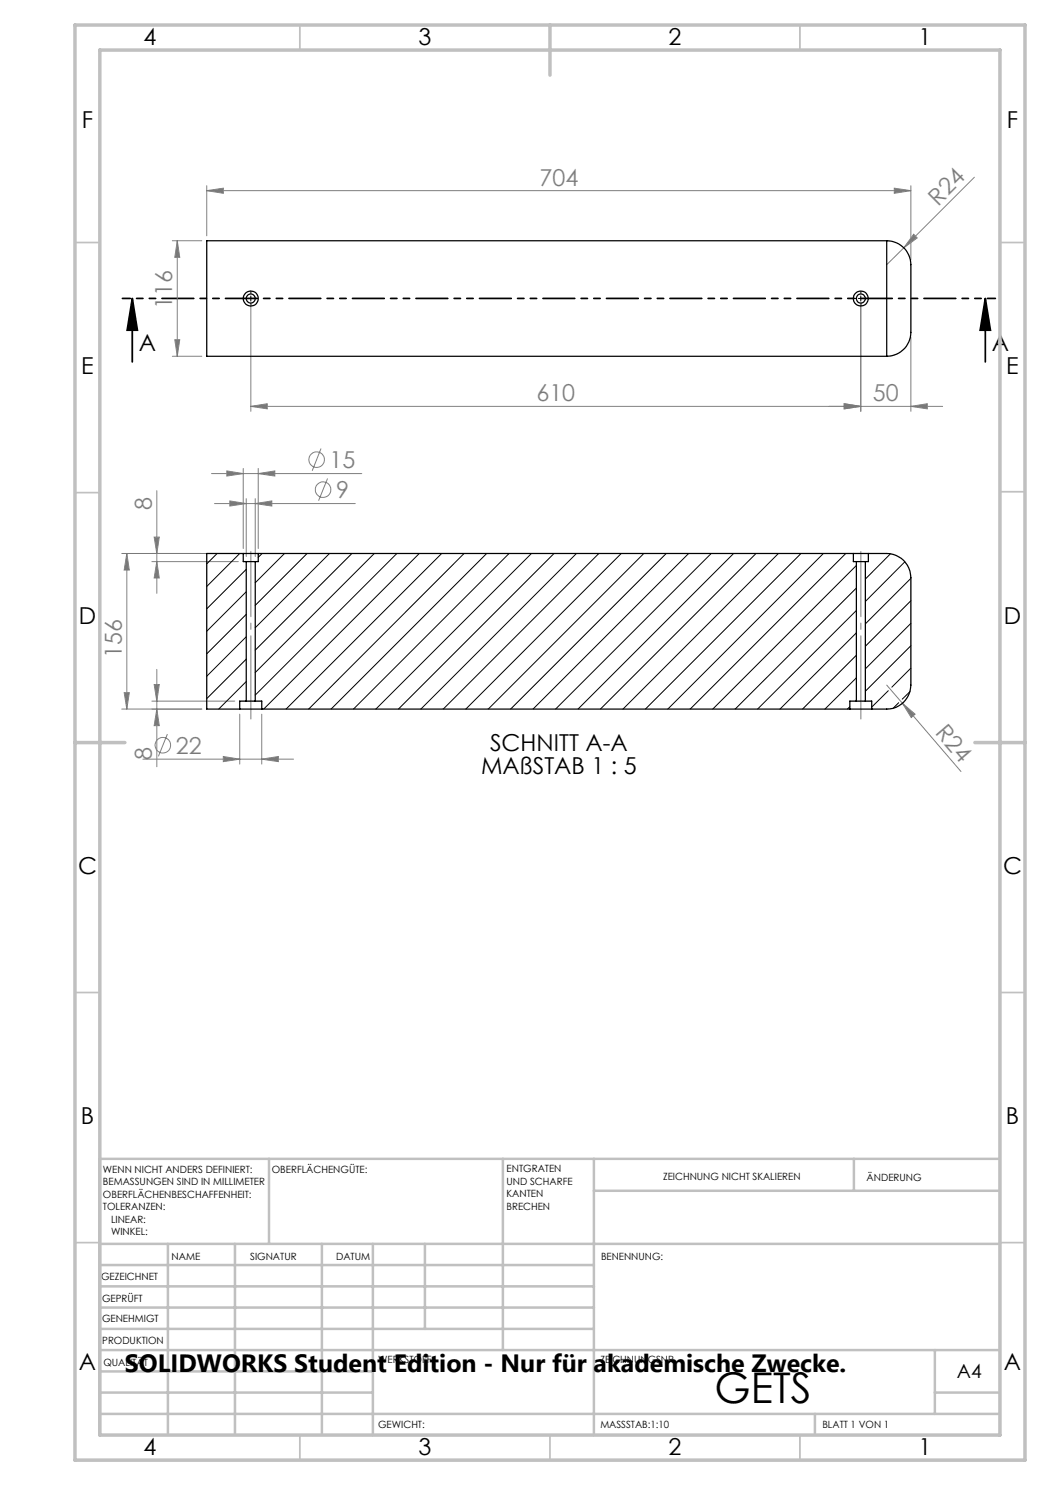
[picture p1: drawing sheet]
<svg xmlns="http://www.w3.org/2000/svg" width="210mm" height="297mm" viewBox="0 0 210 297" stroke-linecap="round" stroke-linejoin="round" font-family="sans-serif">
<g fill="none" stroke="#808080" stroke-width=".2">
<path d="M41.3 38.1l3.4-.5v1.1zM41.3 37.1v10.1M41.3 38.1h140.9M178.9 37.6l3.3 .5-3.3 .6zM182.2 37.1v14.9M194.9 35.5l-14.1 14.1M34.5 48.2h5.9M35.5 48.2l.4 3.3h-.9zM35.5 48.2v23.1M180.8 49.6l-3.5 3.3M182.7 46.8l.7 .8-2.6 2zM34.5 71.3h5.9"/>
<path d="M35 67.9h.9l-.4 3.4zM50.2 60.7v21.6M172.2 60.7v21.6M182.2 67.4v14.9M31.4 98.1v20.6M42.3 94.7h30.1M45.4 94.2l3.2 .5-3.2 .5zM48.6 93.7v16M49.2 99.7v11.6M50.2 81.3l3.2-.6v1.1zM51 99.7v11.6M51.6 94.7l3.4-.5v1z"/>
<path d="M51.6 93.7v16M64.2 89.7l-1.8 4.5M65.5 95.7l-1.8 4.5M168.8 80.7l3.4 .6-3.4 .5zM182.2 81.3l3.3-.6v1.1zM188.5 81.3h-138.3M24.3 110.7h23.4M25.4 110.7l.5 3.3h-1.1zM25.4 110.7v31.1M30.4 112.3h17.3M30.8 107.4h1.1l-.5 3.3zM31.4 112.3l.5 3.3h-1.1z"/>
<path d="M42.9 100.7h28.1M46 100.2l3.2 .5-3.2 .5zM51 100.7l3.4-.5v1zM24.8 138.5h1.1l-.5 3.3zM30.8 136.9h1.1l-.5 3.3zM31.4 133.9v19.4M177.3 137l14.9 17.3M24.3 141.8h16.1M28.6 151.8h30.1M30.4 140.2h16.6M31.4 141.8l.5 3.3h-1.1zM33.5 146.8l-1.8 4.5"/>
<path d="M44.7 151.3l3.2 .5-3.2 .5zM47.9 142.8v10M52.4 151.8l3.3-.5v1zM52.4 142.8v10M180.5 140.6l2.5 2.2-.8 .7z"/>
<circle cx="63.3" cy="91.9" r="1.55"/>
<circle cx="64.6" cy="97.9" r="1.56"/>
<circle cx="32.6" cy="149" r="1.55"/>
</g>
<path d="M26.5 59.7l1 6.3h-2.1zM26.5 59.7v12.7M197.1 59.7l1 6.3h-2.1zM197.1 59.7v12.7" fill="none" stroke="#000" stroke-width=".35"/>
<path d="M49.2 59.7h-.4M50.2 58.7v-.4M51.2 59.7h.4M171.2 59.7h-.4M172.2 58.7v-.4M173.2 59.7h.4M50.2 60.7v.4M172.2 60.7v.4" fill="none" stroke="#000" stroke-width=".2" stroke-dasharray="15.2 1.3 1.3 1.3"/>
<path d="M49.7 59.7h1M50.2 59.2v1M171.7 59.7h.9M172.2 59.2v1" fill="none" stroke="#000" stroke-width=".2"/>
<path d="M199.1 59.7h-174.6" fill="none" stroke="#000" stroke-width=".35" stroke-dasharray="6.3 1.3 1.3 1.3 1.3 1.3" stroke-dashoffset="4.8"/>
<path d="M50.2 140.2v3.6M172.2 140.2v3.6" fill="none" stroke="#808080" stroke-width=".2" stroke-dasharray="15.2 1.3 1.3 1.3"/>
<path d="M50.2 110.3v29.9M172.2 110.3v29.9" fill="none" stroke="#808080" stroke-width=".2" stroke-dasharray="15.2 1.3 1.3 1.3" stroke-dashoffset="2.2"/>
<g fill="none" stroke="#c0c0c0" stroke-width=".35">
<path d="M60 5v5M160 5v5M15 48.5h5M200 48.5h5M15 98.5h5M200 98.4h5M15 198.5h5M200 198.5h5M15 248.5h5M200 248.5h5M60 287v5M110 287v5"/>
<path d="M160 287v5"/>
</g>
<g fill="none" stroke="#c0c0c0" stroke-width=".5">
<path d="M53.8 231.8v17M100.6 231.8v38.2M118.8 231.8v55.2M118.8 238.2h81.2M170.8 231.8v6.4M200 231.8h-180v55.2M20 248.8h180M20 257.3h98.8M20 253h98.8M33.6 248.8v38.2M47 248.8v38.2M64.4 248.8v38.2"/>
<path d="M74.6 248.8v38.2M85 248.8v17M20 265.8h98.8M20 261.5h98.8M20 278.5h54.6M20 274.3h54.6M20 270h180M187 278.5h13M187 270v12.8M20 282.8h180M163 282.8v4.2"/>
</g>
<path d="M15 5h190v287h-190zM20 10h180v277h-180zM110 5v10M15 148.5h10M195 148.5h10" fill="none" stroke="#c0c0c0" stroke-width=".7"/>
<path d="M197.1 59.7l1 6.3h-2.1zM26.5 59.7l1 6.3h-2.1z" fill="#000"/>
<g fill="#808080">
<path d="M182.7 46.8l.7 .8-2.6 2z"/>
<path d="M180.5 140.6l2.5 2.2-.8 .7z"/>
<path d="M178.9 37.6l3.3 .5-3.3 .6zM41.3 38.1l3.4-.5v1.1zM168.8 80.7l3.4 .6-3.4 .5zM50.2 81.3l3.2-.6v1.1z"/>
<path d="M168.8 80.7l3.4 .6-3.4 .5zM182.2 81.3l3.3-.6v1.1zM45.4 94.2l3.2 .5-3.2 .5zM51.6 94.7l3.4-.5v1zM44.7 151.3l3.2 .5-3.2 .5zM52.4 151.8l3.3-.5v1z"/>
<path d="M46 100.2l3.2 .5-3.2 .5zM51 100.7l3.4-.5v1z"/>
<path d="M31.4 112.3l.5 3.3h-1.1zM30.8 107.4h1.1l-.5 3.3zM31.4 141.8l.5 3.3h-1.1zM30.8 136.9h1.1l-.5 3.3z"/>
<path d="M35.5 48.2l.4 3.3h-.9zM35 67.9h.9l-.4 3.4zM25.4 110.7l.5 3.3h-1.1zM24.8 138.5h1.1l-.5 3.3z"/>
</g>
<g fill="none" stroke="#000" stroke-width=".25">
<path d="M177.3 48.2a4.9 4.9 0 0 1 4.9 4.7v13.6a4.8 4.8 0 0 1-4.9 4.8M177.3 48.2h-136v23.1h136M177.3 48.2v23.1M48.6 110.7h3M48.6 110.7h-7.3v31.1h6.6M48.6 110.7v1.6h.6M49.2 112.3h1.8M49.2 112.3v27.9M51 112.3v27.9M51.6 110.7h119.1M51.6 110.7v1.6h-.6M170.7 110.7h3"/>
<path d="M170.7 110.7v1.6h.6M171.3 112.3h1.8M171.3 112.3v27.9M173.1 112.3v27.9M173.7 110.7h3.6a4.8 4.8 0 0 1 4.9 4.8v21.5a4.8 4.8 0 0 1-4.9 4.8h-3M173.7 110.7v1.6h-.6M47.9 141.8h4.5M49.2 140.2h1.8M49.2 140.2h-1.3v1.6M51 140.2h1.4v1.6M52.4 141.8h117.6M170 141.8h4.3"/>
<path d="M171.3 140.2h1.8M171.3 140.2h-1.3v1.6M173.1 140.2h1.2v1.6"/>
<circle cx="50.2" cy="59.7" r=".9"/>
<circle cx="50.2" cy="59.7" r="1.51"/>
<circle cx="172.2" cy="59.7" r="1.5"/>
<circle cx="172.2" cy="59.7" r=".9"/>
</g>
<g fill="none" stroke="#000" stroke-width=".2">
<path d="M43.4 110.7l-2.1 2.1M47.9 110.7l-6.6 6.6M49.2 113.9l-7.9 7.9M49.2 118.4l-7.9 7.9M52.4 110.7l-.8 .8M56.9 110.7l-5.9 5.9M61.4 110.7l-10.4 10.4M65.9 110.7l-14.9 14.9M70.4 110.7l-19.4 19.3M74.9 110.7l-23.9 23.8M79.4 110.7l-28.4 28.3M83.9 110.7l-31.2 31.1"/>
<path d="M88.3 110.7l-31.1 31.1M92.8 110.7l-31.1 31.1M97.3 110.7l-31.1 31.1M101.8 110.7l-31.1 31.1M106.3 110.7l-31.1 31.1M110.8 110.7l-31.1 31.1M115.3 110.7l-31.1 31.1M119.8 110.7l-31.1 31.1M124.2 110.7l-31 31.1M128.8 110.7l-31.2 31.1M133.2 110.7l-31.1 31.1M137.7 110.7l-31.1 31.1"/>
<path d="M142.2 110.7l-31.1 31.1M146.7 110.7l-31.1 31.1M151.2 110.7l-31.1 31.1M155.7 110.7l-31.1 31.1M160.2 110.7l-31.1 31.1M164.7 110.7l-31.1 31.1M169.2 110.7l-31.2 31.1M171.3 113.1l-28.7 28.7M171.3 117.6l-24.3 24.2M178.1 110.8l-5 5M181 112.4l-7.9 7.9M182.2 115.7l-9.1 9.1"/>
<path d="M49.2 122.9l-7.9 7.9M49.2 127.3l-7.9 8M49.2 131.8l-7.9 7.9M49.2 136.3l-5.5 5.5M171.3 122.1l-19.8 19.7M171.3 126.6l-15.3 15.2M171.3 131.1l-10.8 10.7M171.3 135.6l-6.3 6.2M177.7 138.1l-3.4 3.3M182 138.3l-1.6 1.5M182.2 120.2l-9.1 9.1M182.2 129.1l-9.1 9.2"/>
<path d="M182.2 124.7l-9.1 9.1M182.2 133.6l-3.8 3.8M170 141.4l-.5 .4M171.3 140l-.2 .2M179.7 140.5l-1.1 1.1"/>
</g>
<text font-size="8.5" x="142.9" y="280.6">GETS</text>
<text font-size="5" x="25" y="274.4">SOLIDWORKS Student Edition - Nur für akademische Zwecke.</text>
<g font-size="4.7">
<text x="28.7" y="9">4</text>
<text x="83.7" y="9">3</text>
<text x="133.7" y="9">2</text>
<text x="183.7" y="9">1</text>
<text x="16.4" y="25.5">F</text>
<text x="201.4" y="25.5">F</text>
<text x="27.7" y="70.3">A</text>
<text x="198.3" y="70.3">A</text>
<text x="16.2" y="74.7">E</text>
<text x="201.2" y="74.8">E</text>
<text x="15.8" y="124.7">D</text>
<text x="200.8" y="124.7">D</text>
<text x="96.2" y="154.7">MAßSTAB 1 : 5</text>
<text x="98" y="150.2">SCHNITT A-A</text>
<text x="15.6" y="174.7">C</text>
<text x="200.6" y="174.8">C</text>
<text x="16.2" y="224.7">B</text>
<text x="201.2" y="224.7">B</text>
<text x="15.8" y="274">A</text>
<text x="200.8" y="274">A</text>
<text x="28.7" y="291">4</text>
<text x="83.7" y="291">3</text>
<text x="133.7" y="291">2</text>
<text x="183.7" y="291">1</text>
</g>
<g font-size="4.7" fill="#808080">
<text x="107.9" y="37.1">704</text>
<text x="187.6" y="41.3" transform="rotate(-45 187.6 41.3)">R24</text>
<text x="34.5" y="61.8" transform="rotate(-90 34.5 61.8)">116</text>
<text x="107.3" y="80.2">610</text>
<text x="174.6" y="80.2">50</text>
<text x="65.9" y="93.6">15</text>
<text x="30.4" y="102" transform="rotate(-90 30.4 102)">8</text>
<text x="67.2" y="99.6">9</text>
<text x="24.4" y="131.6" transform="rotate(-90 24.4 131.6)">156</text>
<text x="186.9" y="146.6" transform="rotate(49 186.9 146.6)">R24</text>
<text x="30.4" y="152" transform="rotate(-90 30.4 152)">8</text>
<text x="35.2" y="150.7">22</text>
</g>
<text font-size="3.9" x="191.4" y="275.6">A4</text>
<g font-size="2">
<text x="20.6" y="234.6">WENN NICHT ANDERS DEFINIERT:</text>
<text x="20.6" y="237.1">BEMASSUNGEN SIND IN MILLIMETER</text>
<text x="20.6" y="239.6">OBERFLÄCHENBESCHAFFENHEIT:</text>
<text x="54.4" y="234.6">OBERFLÄCHENGÜTE:</text>
<text x="101.3" y="234.5">ENTGRATEN</text>
<text x="101.3" y="237">UND SCHARFE</text>
<text x="101.3" y="239.5">KANTEN</text>
<text x="132.6" y="236">ZEICHNUNG NICHT SKALIEREN</text>
<text x="173.3" y="236.2">ÄNDERUNG</text>
<text x="20.6" y="242.1">TOLERANZEN:</text>
<text x="22.2" y="244.6">LINEAR:</text>
<text x="101.3" y="242">BRECHEN</text>
<text x="22.2" y="247.1">WINKEL:</text>
<text x="34.3" y="252">NAME</text>
<text x="50" y="251.9">SIGNATUR</text>
<text x="67.2" y="251.9">DATUM</text>
<text x="120.2" y="251.9">BENENNUNG:</text>
<text x="20.2" y="256.1">GEZEICHNET</text>
<text x="20.4" y="260.3">GEPRÜFT</text>
<text x="20.4" y="264.4">GENEHMIGT</text>
<text x="20.5" y="268.8">PRODUKTION</text>
<text x="20.7" y="273.1">QUALITÄT</text>
<text x="75.6" y="272.5">WERKSTOFF:</text>
<text x="120.1" y="272.5">ZEICHNUNGSNR.</text>
<text x="75.6" y="285.5">GEWICHT:</text>
<text x="120.1" y="285.6">MASSSTAB:1:10</text>
<text x="164.5" y="285.6">BLATT 1 VON 1</text>
</g>
</svg>
